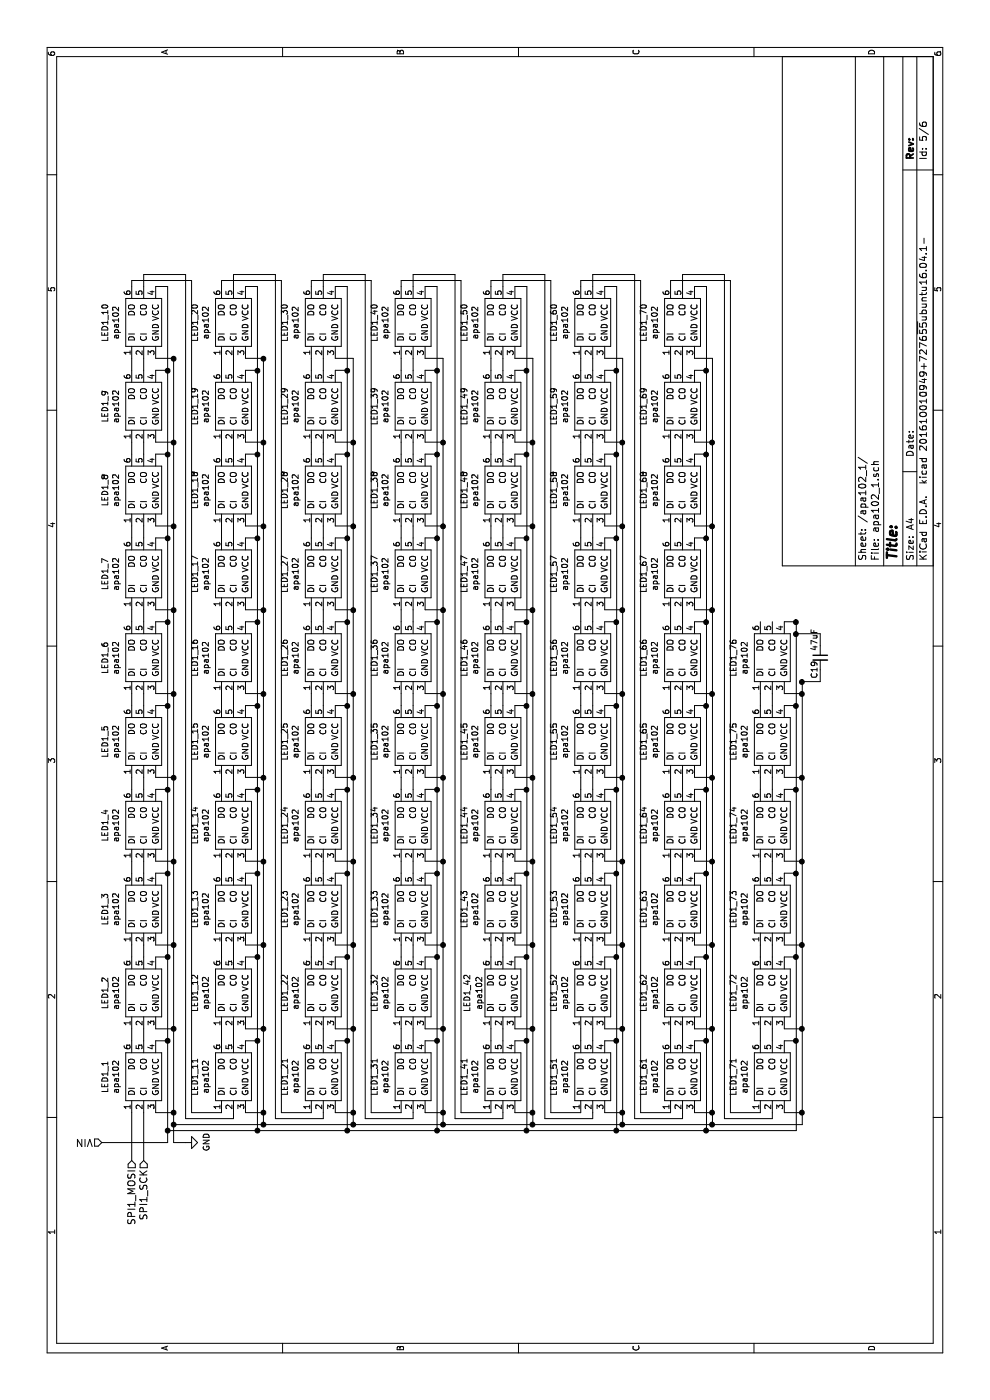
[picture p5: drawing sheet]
EESchema Schematic File Version 2
LIBS:blupoi-rescue
LIBS:power
LIBS:device
LIBS:transistors
LIBS:conn
LIBS:linear
LIBS:regul
LIBS:74xx
LIBS:cmos4000
LIBS:adc-dac
LIBS:memory
LIBS:xilinx
LIBS:microcontrollers
LIBS:dsp
LIBS:microchip
LIBS:analog_switches
LIBS:motorola
LIBS:texas
LIBS:intel
LIBS:audio
LIBS:interface
LIBS:digital-audio
LIBS:philips
LIBS:display
LIBS:cypress
LIBS:siliconi
LIBS:opto
LIBS:atmel
LIBS:contrib
LIBS:valves
LIBS:antenna
LIBS:crystal_small_smd
LIBS:nrf52832
LIBS:bno055
LIBS:ics43432
LIBS:tps63001
LIBS:vusb
LIBS:vin
LIBS:apa102
LIBS:fdn340p
LIBS:vbat
LIBS:mcp73831
LIBS:cp2102-gmr
LIBS:nuf2221
LIBS:bq24075
LIBS:max16054
LIBS:micro_b_usb
LIBS:blupoi-cache
EELAYER 25 0
EELAYER END
$Descr A4 11693 8268
encoding utf-8
Sheet 5 6
Title ""
Date ""
Rev ""
Comp ""
Comment1 ""
Comment2 ""
Comment3 ""
Comment4 ""
$EndDescr
$Comp
L apa102 LED1_1
U 1 1
P 2700 1050
F 0 "LED1_1" H 2700 1225 50  0000 C CNN
F 1 "apa102" H 2700 1134 50  0000 C CNN
F 2 "apa102:apa102" H 2700 650 50  0001 C CNN
F 3 "DOCUMENTATION" H 2700 700 50  0001 C CNN
	1    2700 1050
	1    0    0    -1  
$EndComp
$Comp
L apa102 LED1_2
U 1 1
P 3400 1050
F 0 "LED1_2" H 3400 1225 50  0000 C CNN
F 1 "apa102" H 3400 1134 50  0000 C CNN
F 2 "apa102:apa102" H 3400 650 50  0001 C CNN
F 3 "DOCUMENTATION" H 3400 700 50  0001 C CNN
	1    3400 1050
	1    0    0    -1  
$EndComp
$Comp
L apa102 LED1_3
U 1 1
P 4100 1050
F 0 "LED1_3" H 4100 1225 50  0000 C CNN
F 1 "apa102" H 4100 1134 50  0000 C CNN
F 2 "apa102:apa102" H 4100 650 50  0001 C CNN
F 3 "DOCUMENTATION" H 4100 700 50  0001 C CNN
	1    4100 1050
	1    0    0    -1  
$EndComp
$Comp
L apa102 LED1_4
U 1 1
P 4800 1050
F 0 "LED1_4" H 4800 1225 50  0000 C CNN
F 1 "apa102" H 4800 1134 50  0000 C CNN
F 2 "apa102:apa102" H 4800 650 50  0001 C CNN
F 3 "DOCUMENTATION" H 4800 700 50  0001 C CNN
	1    4800 1050
	1    0    0    -1  
$EndComp
$Comp
L apa102 LED1_5
U 1 1
P 5500 1050
F 0 "LED1_5" H 5500 1225 50  0000 C CNN
F 1 "apa102" H 5500 1134 50  0000 C CNN
F 2 "apa102:apa102" H 5500 650 50  0001 C CNN
F 3 "DOCUMENTATION" H 5500 700 50  0001 C CNN
	1    5500 1050
	1    0    0    -1  
$EndComp
$Comp
L apa102 LED1_6
U 1 1
P 6200 1050
F 0 "LED1_6" H 6200 1225 50  0000 C CNN
F 1 "apa102" H 6200 1134 50  0000 C CNN
F 2 "apa102:apa102" H 6200 650 50  0001 C CNN
F 3 "DOCUMENTATION" H 6200 700 50  0001 C CNN
	1    6200 1050
	1    0    0    -1  
$EndComp
$Comp
L apa102 LED1_7
U 1 1
P 6900 1050
F 0 "LED1_7" H 6900 1225 50  0000 C CNN
F 1 "apa102" H 6900 1134 50  0000 C CNN
F 2 "apa102:apa102" H 6900 650 50  0001 C CNN
F 3 "DOCUMENTATION" H 6900 700 50  0001 C CNN
	1    6900 1050
	1    0    0    -1  
$EndComp
$Comp
L apa102 LED1_10
U 1 1
P 9000 1050
F 0 "LED1_10" H 9000 1225 50  0000 C CNN
F 1 "apa102" H 9000 1134 50  0000 C CNN
F 2 "apa102:apa102" H 9000 650 50  0001 C CNN
F 3 "DOCUMENTATION" H 9000 700 50  0001 C CNN
	1    9000 1050
	1    0    0    -1  
$EndComp
$Comp
L apa102 LED1_11
U 1 1
P 2700 1800
F 0 "LED1_11" H 2700 1975 50  0000 C CNN
F 1 "apa102" H 2700 1884 50  0000 C CNN
F 2 "apa102:apa102" H 2700 1400 50  0001 C CNN
F 3 "DOCUMENTATION" H 2700 1450 50  0001 C CNN
	1    2700 1800
	1    0    0    -1  
$EndComp
$Comp
L apa102 LED1_12
U 1 1
P 3400 1800
F 0 "LED1_12" H 3400 1975 50  0000 C CNN
F 1 "apa102" H 3400 1884 50  0000 C CNN
F 2 "apa102:apa102" H 3400 1400 50  0001 C CNN
F 3 "DOCUMENTATION" H 3400 1450 50  0001 C CNN
	1    3400 1800
	1    0    0    -1  
$EndComp
$Comp
L apa102 LED1_13
U 1 1
P 4100 1800
F 0 "LED1_13" H 4100 1975 50  0000 C CNN
F 1 "apa102" H 4100 1884 50  0000 C CNN
F 2 "apa102:apa102" H 4100 1400 50  0001 C CNN
F 3 "DOCUMENTATION" H 4100 1450 50  0001 C CNN
	1    4100 1800
	1    0    0    -1  
$EndComp
$Comp
L apa102 LED1_14
U 1 1
P 4800 1800
F 0 "LED1_14" H 4800 1975 50  0000 C CNN
F 1 "apa102" H 4800 1884 50  0000 C CNN
F 2 "apa102:apa102" H 4800 1400 50  0001 C CNN
F 3 "DOCUMENTATION" H 4800 1450 50  0001 C CNN
	1    4800 1800
	1    0    0    -1  
$EndComp
$Comp
L apa102 LED1_15
U 1 1
P 5500 1800
F 0 "LED1_15" H 5500 1975 50  0000 C CNN
F 1 "apa102" H 5500 1884 50  0000 C CNN
F 2 "apa102:apa102" H 5500 1400 50  0001 C CNN
F 3 "DOCUMENTATION" H 5500 1450 50  0001 C CNN
	1    5500 1800
	1    0    0    -1  
$EndComp
$Comp
L apa102 LED1_16
U 1 1
P 6200 1800
F 0 "LED1_16" H 6200 1975 50  0000 C CNN
F 1 "apa102" H 6200 1884 50  0000 C CNN
F 2 "apa102:apa102" H 6200 1400 50  0001 C CNN
F 3 "DOCUMENTATION" H 6200 1450 50  0001 C CNN
	1    6200 1800
	1    0    0    -1  
$EndComp
$Comp
L apa102 LED1_17
U 1 1
P 6900 1800
F 0 "LED1_17" H 6900 1975 50  0000 C CNN
F 1 "apa102" H 6900 1884 50  0000 C CNN
F 2 "apa102:apa102" H 6900 1400 50  0001 C CNN
F 3 "DOCUMENTATION" H 6900 1450 50  0001 C CNN
	1    6900 1800
	1    0    0    -1  
$EndComp
$Comp
L apa102 LED1_18
U 1 1
P 7600 1800
F 0 "LED1_18" H 7600 1975 50  0000 C CNN
F 1 "apa102" H 7600 1884 50  0000 C CNN
F 2 "apa102:apa102" H 7600 1400 50  0001 C CNN
F 3 "DOCUMENTATION" H 7600 1450 50  0001 C CNN
	1    7600 1800
	1    0    0    -1  
$EndComp
$Comp
L apa102 LED1_19
U 1 1
P 8300 1800
F 0 "LED1_19" H 8300 1975 50  0000 C CNN
F 1 "apa102" H 8300 1884 50  0000 C CNN
F 2 "apa102:apa102" H 8300 1400 50  0001 C CNN
F 3 "DOCUMENTATION" H 8300 1450 50  0001 C CNN
	1    8300 1800
	1    0    0    -1  
$EndComp
$Comp
L apa102 LED1_20
U 1 1
P 9000 1800
F 0 "LED1_20" H 9000 1975 50  0000 C CNN
F 1 "apa102" H 9000 1884 50  0000 C CNN
F 2 "apa102:apa102" H 9000 1400 50  0001 C CNN
F 3 "DOCUMENTATION" H 9000 1450 50  0001 C CNN
	1    9000 1800
	1    0    0    -1  
$EndComp
$Comp
L apa102 LED1_21
U 1 1
P 2700 2550
F 0 "LED1_21" H 2700 2725 50  0000 C CNN
F 1 "apa102" H 2700 2634 50  0000 C CNN
F 2 "apa102:apa102" H 2700 2150 50  0001 C CNN
F 3 "DOCUMENTATION" H 2700 2200 50  0001 C CNN
	1    2700 2550
	1    0    0    -1  
$EndComp
$Comp
L apa102 LED1_22
U 1 1
P 3400 2550
F 0 "LED1_22" H 3400 2725 50  0000 C CNN
F 1 "apa102" H 3400 2634 50  0000 C CNN
F 2 "apa102:apa102" H 3400 2150 50  0001 C CNN
F 3 "DOCUMENTATION" H 3400 2200 50  0001 C CNN
	1    3400 2550
	1    0    0    -1  
$EndComp
$Comp
L apa102 LED1_23
U 1 1
P 4100 2550
F 0 "LED1_23" H 4100 2725 50  0000 C CNN
F 1 "apa102" H 4100 2634 50  0000 C CNN
F 2 "apa102:apa102" H 4100 2150 50  0001 C CNN
F 3 "DOCUMENTATION" H 4100 2200 50  0001 C CNN
	1    4100 2550
	1    0    0    -1  
$EndComp
$Comp
L apa102 LED1_24
U 1 1
P 4800 2550
F 0 "LED1_24" H 4800 2725 50  0000 C CNN
F 1 "apa102" H 4800 2634 50  0000 C CNN
F 2 "apa102:apa102" H 4800 2150 50  0001 C CNN
F 3 "DOCUMENTATION" H 4800 2200 50  0001 C CNN
	1    4800 2550
	1    0    0    -1  
$EndComp
$Comp
L apa102 LED1_26
U 1 1
P 6200 2550
F 0 "LED1_26" H 6200 2725 50  0000 C CNN
F 1 "apa102" H 6200 2634 50  0000 C CNN
F 2 "apa102:apa102" H 6200 2150 50  0001 C CNN
F 3 "DOCUMENTATION" H 6200 2200 50  0001 C CNN
	1    6200 2550
	1    0    0    -1  
$EndComp
$Comp
L apa102 LED1_28
U 1 1
P 7600 2550
F 0 "LED1_28" H 7600 2725 50  0000 C CNN
F 1 "apa102" H 7600 2634 50  0000 C CNN
F 2 "apa102:apa102" H 7600 2150 50  0001 C CNN
F 3 "DOCUMENTATION" H 7600 2200 50  0001 C CNN
	1    7600 2550
	1    0    0    -1  
$EndComp
$Comp
L apa102 LED1_29
U 1 1
P 8300 2550
F 0 "LED1_29" H 8300 2725 50  0000 C CNN
F 1 "apa102" H 8300 2634 50  0000 C CNN
F 2 "apa102:apa102" H 8300 2150 50  0001 C CNN
F 3 "DOCUMENTATION" H 8300 2200 50  0001 C CNN
	1    8300 2550
	1    0    0    -1  
$EndComp
$Comp
L apa102 LED1_30
U 1 1
P 9000 2550
F 0 "LED1_30" H 9000 2725 50  0000 C CNN
F 1 "apa102" H 9000 2634 50  0000 C CNN
F 2 "apa102:apa102" H 9000 2150 50  0001 C CNN
F 3 "DOCUMENTATION" H 9000 2200 50  0001 C CNN
	1    9000 2550
	1    0    0    -1  
$EndComp
Text HLabel 2000 1100 0    60   Input ~ 0
SPI1_MOSI
Text HLabel 2000 1200 0    60   Input ~ 0
SPI1_SCK
$Comp
L GND #PWR016
U 1 1
P 2150 1550
F 0 "#PWR016" H 2150 1300 50  0001 C CNN
F 1 "GND" H 2155 1377 50  0000 C CNN
F 2 "" H 2150 1550 50  0000 C CNN
F 3 "" H 2150 1550 50  0000 C CNN
	1    2150 1550
	1    0    0    -1  
$EndComp
$Comp
L apa102 LED1_8
U 1 1
P 7600 1050
F 0 "LED1_8" H 7600 1225 50  0000 C CNN
F 1 "apa102" H 7600 1134 50  0000 C CNN
F 2 "apa102:apa102" H 7600 650 50  0001 C CNN
F 3 "DOCUMENTATION" H 7600 700 50  0001 C CNN
	1    7600 1050
	1    0    0    -1  
$EndComp
$Comp
L apa102 LED1_9
U 1 1
P 8300 1050
F 0 "LED1_9" H 8300 1225 50  0000 C CNN
F 1 "apa102" H 8300 1134 50  0000 C CNN
F 2 "apa102:apa102" H 8300 650 50  0001 C CNN
F 3 "DOCUMENTATION" H 8300 700 50  0001 C CNN
	1    8300 1050
	1    0    0    -1  
$EndComp
$Comp
L apa102 LED1_25
U 1 1
P 5500 2550
F 0 "LED1_25" H 5500 2725 50  0000 C CNN
F 1 "apa102" H 5500 2634 50  0000 C CNN
F 2 "apa102:apa102" H 5500 2150 50  0001 C CNN
F 3 "DOCUMENTATION" H 5500 2200 50  0001 C CNN
	1    5500 2550
	1    0    0    -1  
$EndComp
$Comp
L apa102 LED1_27
U 1 1
P 6900 2550
F 0 "LED1_27" H 6900 2725 50  0000 C CNN
F 1 "apa102" H 6900 2634 50  0000 C CNN
F 2 "apa102:apa102" H 6900 2150 50  0001 C CNN
F 3 "DOCUMENTATION" H 6900 2200 50  0001 C CNN
	1    6900 2550
	1    0    0    -1  
$EndComp
$Comp
L apa102 LED1_41
U 1 1
P 2700 4050
F 0 "LED1_41" H 2700 4225 50  0000 C CNN
F 1 "apa102" H 2700 4134 50  0000 C CNN
F 2 "apa102:apa102" H 2700 3650 50  0001 C CNN
F 3 "DOCUMENTATION" H 2700 3700 50  0001 C CNN
	1    2700 4050
	1    0    0    -1  
$EndComp
$Comp
L apa102 LED1_42
U 1 1
P 3400 4050
F 0 "LED1_42" H 3400 4200 50  0000 C CNN
F 1 "apa102" H 3400 4100 50  0000 C CNN
F 2 "apa102:apa102" H 3400 3650 50  0001 C CNN
F 3 "DOCUMENTATION" H 3400 3700 50  0001 C CNN
F 4 "Value" H 3400 4050 60  0001 C CNN "MFG Name"
F 5 "Value" H 3400 4050 60  0001 C CNN "MFG Part Num"
F 6 "Value" H 3400 4050 60  0001 C CNN "1st Distrib PN"
F 7 "Value" H 3400 4050 60  0001 C CNN "1st Distrib Link"
F 8 "Value" H 3400 4050 60  0001 C CNN "2nd Distrib Pn"
F 9 "Value" H 3400 4050 60  0001 C CNN "2nd Distrib Link"
	1    3400 4050
	1    0    0    -1  
$EndComp
$Comp
L apa102 LED1_43
U 1 1
P 4100 4050
F 0 "LED1_43" H 4100 4225 50  0000 C CNN
F 1 "apa102" H 4100 4134 50  0000 C CNN
F 2 "apa102:apa102" H 4100 3650 50  0001 C CNN
F 3 "DOCUMENTATION" H 4100 3700 50  0001 C CNN
	1    4100 4050
	1    0    0    -1  
$EndComp
$Comp
L apa102 LED1_44
U 1 1
P 4800 4050
F 0 "LED1_44" H 4800 4225 50  0000 C CNN
F 1 "apa102" H 4800 4134 50  0000 C CNN
F 2 "apa102:apa102" H 4800 3650 50  0001 C CNN
F 3 "DOCUMENTATION" H 4800 3700 50  0001 C CNN
	1    4800 4050
	1    0    0    -1  
$EndComp
$Comp
L apa102 LED1_45
U 1 1
P 5500 4050
F 0 "LED1_45" H 5500 4225 50  0000 C CNN
F 1 "apa102" H 5500 4134 50  0000 C CNN
F 2 "apa102:apa102" H 5500 3650 50  0001 C CNN
F 3 "DOCUMENTATION" H 5500 3700 50  0001 C CNN
	1    5500 4050
	1    0    0    -1  
$EndComp
$Comp
L apa102 LED1_46
U 1 1
P 6200 4050
F 0 "LED1_46" H 6200 4225 50  0000 C CNN
F 1 "apa102" H 6200 4134 50  0000 C CNN
F 2 "apa102:apa102" H 6200 3650 50  0001 C CNN
F 3 "DOCUMENTATION" H 6200 3700 50  0001 C CNN
	1    6200 4050
	1    0    0    -1  
$EndComp
$Comp
L apa102 LED1_47
U 1 1
P 6900 4050
F 0 "LED1_47" H 6900 4225 50  0000 C CNN
F 1 "apa102" H 6900 4134 50  0000 C CNN
F 2 "apa102:apa102" H 6900 3650 50  0001 C CNN
F 3 "DOCUMENTATION" H 6900 3700 50  0001 C CNN
	1    6900 4050
	1    0    0    -1  
$EndComp
$Comp
L apa102 LED1_48
U 1 1
P 7600 4050
F 0 "LED1_48" H 7600 4225 50  0000 C CNN
F 1 "apa102" H 7600 4134 50  0000 C CNN
F 2 "apa102:apa102" H 7600 3650 50  0001 C CNN
F 3 "DOCUMENTATION" H 7600 3700 50  0001 C CNN
	1    7600 4050
	1    0    0    -1  
$EndComp
$Comp
L apa102 LED1_49
U 1 1
P 8300 4050
F 0 "LED1_49" H 8300 4225 50  0000 C CNN
F 1 "apa102" H 8300 4134 50  0000 C CNN
F 2 "apa102:apa102" H 8300 3650 50  0001 C CNN
F 3 "DOCUMENTATION" H 8300 3700 50  0001 C CNN
	1    8300 4050
	1    0    0    -1  
$EndComp
$Comp
L apa102 LED1_50
U 1 1
P 9000 4050
F 0 "LED1_50" H 9000 4225 50  0000 C CNN
F 1 "apa102" H 9000 4134 50  0000 C CNN
F 2 "apa102:apa102" H 9000 3650 50  0001 C CNN
F 3 "DOCUMENTATION" H 9000 3700 50  0001 C CNN
	1    9000 4050
	1    0    0    -1  
$EndComp
$Comp
L apa102 LED1_51
U 1 1
P 2700 4800
F 0 "LED1_51" H 2700 4975 50  0000 C CNN
F 1 "apa102" H 2700 4884 50  0000 C CNN
F 2 "apa102:apa102" H 2700 4400 50  0001 C CNN
F 3 "DOCUMENTATION" H 2700 4450 50  0001 C CNN
	1    2700 4800
	1    0    0    -1  
$EndComp
$Comp
L apa102 LED1_52
U 1 1
P 3400 4800
F 0 "LED1_52" H 3400 4975 50  0000 C CNN
F 1 "apa102" H 3400 4884 50  0000 C CNN
F 2 "apa102:apa102" H 3400 4400 50  0001 C CNN
F 3 "DOCUMENTATION" H 3400 4450 50  0001 C CNN
	1    3400 4800
	1    0    0    -1  
$EndComp
$Comp
L apa102 LED1_53
U 1 1
P 4100 4800
F 0 "LED1_53" H 4100 4975 50  0000 C CNN
F 1 "apa102" H 4100 4884 50  0000 C CNN
F 2 "apa102:apa102" H 4100 4400 50  0001 C CNN
F 3 "DOCUMENTATION" H 4100 4450 50  0001 C CNN
	1    4100 4800
	1    0    0    -1  
$EndComp
$Comp
L apa102 LED1_54
U 1 1
P 4800 4800
F 0 "LED1_54" H 4800 4975 50  0000 C CNN
F 1 "apa102" H 4800 4884 50  0000 C CNN
F 2 "apa102:apa102" H 4800 4400 50  0001 C CNN
F 3 "DOCUMENTATION" H 4800 4450 50  0001 C CNN
	1    4800 4800
	1    0    0    -1  
$EndComp
$Comp
L apa102 LED1_55
U 1 1
P 5500 4800
F 0 "LED1_55" H 5500 4975 50  0000 C CNN
F 1 "apa102" H 5500 4884 50  0000 C CNN
F 2 "apa102:apa102" H 5500 4400 50  0001 C CNN
F 3 "DOCUMENTATION" H 5500 4450 50  0001 C CNN
	1    5500 4800
	1    0    0    -1  
$EndComp
$Comp
L apa102 LED1_56
U 1 1
P 6200 4800
F 0 "LED1_56" H 6200 4975 50  0000 C CNN
F 1 "apa102" H 6200 4884 50  0000 C CNN
F 2 "apa102:apa102" H 6200 4400 50  0001 C CNN
F 3 "DOCUMENTATION" H 6200 4450 50  0001 C CNN
	1    6200 4800
	1    0    0    -1  
$EndComp
$Comp
L apa102 LED1_57
U 1 1
P 6900 4800
F 0 "LED1_57" H 6900 4975 50  0000 C CNN
F 1 "apa102" H 6900 4884 50  0000 C CNN
F 2 "apa102:apa102" H 6900 4400 50  0001 C CNN
F 3 "DOCUMENTATION" H 6900 4450 50  0001 C CNN
	1    6900 4800
	1    0    0    -1  
$EndComp
$Comp
L apa102 LED1_58
U 1 1
P 7600 4800
F 0 "LED1_58" H 7600 4975 50  0000 C CNN
F 1 "apa102" H 7600 4884 50  0000 C CNN
F 2 "apa102:apa102" H 7600 4400 50  0001 C CNN
F 3 "DOCUMENTATION" H 7600 4450 50  0001 C CNN
	1    7600 4800
	1    0    0    -1  
$EndComp
$Comp
L apa102 LED1_59
U 1 1
P 8300 4800
F 0 "LED1_59" H 8300 4975 50  0000 C CNN
F 1 "apa102" H 8300 4884 50  0000 C CNN
F 2 "apa102:apa102" H 8300 4400 50  0001 C CNN
F 3 "DOCUMENTATION" H 8300 4450 50  0001 C CNN
	1    8300 4800
	1    0    0    -1  
$EndComp
$Comp
L apa102 LED1_60
U 1 1
P 9000 4800
F 0 "LED1_60" H 9000 4975 50  0000 C CNN
F 1 "apa102" H 9000 4884 50  0000 C CNN
F 2 "apa102:apa102" H 9000 4400 50  0001 C CNN
F 3 "DOCUMENTATION" H 9000 4450 50  0001 C CNN
	1    9000 4800
	1    0    0    -1  
$EndComp
$Comp
L apa102 LED1_61
U 1 1
P 2700 5550
F 0 "LED1_61" H 2700 5725 50  0000 C CNN
F 1 "apa102" H 2700 5634 50  0000 C CNN
F 2 "apa102:apa102" H 2700 5150 50  0001 C CNN
F 3 "DOCUMENTATION" H 2700 5200 50  0001 C CNN
	1    2700 5550
	1    0    0    -1  
$EndComp
$Comp
L apa102 LED1_62
U 1 1
P 3400 5550
F 0 "LED1_62" H 3400 5725 50  0000 C CNN
F 1 "apa102" H 3400 5634 50  0000 C CNN
F 2 "apa102:apa102" H 3400 5150 50  0001 C CNN
F 3 "DOCUMENTATION" H 3400 5200 50  0001 C CNN
	1    3400 5550
	1    0    0    -1  
$EndComp
$Comp
L apa102 LED1_63
U 1 1
P 4100 5550
F 0 "LED1_63" H 4100 5725 50  0000 C CNN
F 1 "apa102" H 4100 5634 50  0000 C CNN
F 2 "apa102:apa102" H 4100 5150 50  0001 C CNN
F 3 "DOCUMENTATION" H 4100 5200 50  0001 C CNN
	1    4100 5550
	1    0    0    -1  
$EndComp
$Comp
L apa102 LED1_64
U 1 1
P 4800 5550
F 0 "LED1_64" H 4800 5725 50  0000 C CNN
F 1 "apa102" H 4800 5634 50  0000 C CNN
F 2 "apa102:apa102" H 4800 5150 50  0001 C CNN
F 3 "DOCUMENTATION" H 4800 5200 50  0001 C CNN
	1    4800 5550
	1    0    0    -1  
$EndComp
$Comp
L apa102 LED1_65
U 1 1
P 5500 5550
F 0 "LED1_65" H 5500 5725 50  0000 C CNN
F 1 "apa102" H 5500 5634 50  0000 C CNN
F 2 "apa102:apa102" H 5500 5150 50  0001 C CNN
F 3 "DOCUMENTATION" H 5500 5200 50  0001 C CNN
	1    5500 5550
	1    0    0    -1  
$EndComp
$Comp
L apa102 LED1_66
U 1 1
P 6200 5550
F 0 "LED1_66" H 6200 5725 50  0000 C CNN
F 1 "apa102" H 6200 5634 50  0000 C CNN
F 2 "apa102:apa102" H 6200 5150 50  0001 C CNN
F 3 "DOCUMENTATION" H 6200 5200 50  0001 C CNN
	1    6200 5550
	1    0    0    -1  
$EndComp
$Comp
L apa102 LED1_67
U 1 1
P 6900 5550
F 0 "LED1_67" H 6900 5725 50  0000 C CNN
F 1 "apa102" H 6900 5634 50  0000 C CNN
F 2 "apa102:apa102" H 6900 5150 50  0001 C CNN
F 3 "DOCUMENTATION" H 6900 5200 50  0001 C CNN
	1    6900 5550
	1    0    0    -1  
$EndComp
$Comp
L apa102 LED1_68
U 1 1
P 7600 5550
F 0 "LED1_68" H 7600 5725 50  0000 C CNN
F 1 "apa102" H 7600 5634 50  0000 C CNN
F 2 "apa102:apa102" H 7600 5150 50  0001 C CNN
F 3 "DOCUMENTATION" H 7600 5200 50  0001 C CNN
	1    7600 5550
	1    0    0    -1  
$EndComp
$Comp
L apa102 LED1_69
U 1 1
P 8300 5550
F 0 "LED1_69" H 8300 5725 50  0000 C CNN
F 1 "apa102" H 8300 5634 50  0000 C CNN
F 2 "apa102:apa102" H 8300 5150 50  0001 C CNN
F 3 "DOCUMENTATION" H 8300 5200 50  0001 C CNN
	1    8300 5550
	1    0    0    -1  
$EndComp
$Comp
L apa102 LED1_70
U 1 1
P 9000 5550
F 0 "LED1_70" H 9000 5725 50  0000 C CNN
F 1 "apa102" H 9000 5634 50  0000 C CNN
F 2 "apa102:apa102" H 9000 5150 50  0001 C CNN
F 3 "DOCUMENTATION" H 9000 5200 50  0001 C CNN
	1    9000 5550
	1    0    0    -1  
$EndComp
$Comp
L apa102 LED1_71
U 1 1
P 2700 6300
F 0 "LED1_71" H 2700 6475 50  0000 C CNN
F 1 "apa102" H 2700 6384 50  0000 C CNN
F 2 "apa102:apa102" H 2700 5900 50  0001 C CNN
F 3 "DOCUMENTATION" H 2700 5950 50  0001 C CNN
	1    2700 6300
	1    0    0    -1  
$EndComp
$Comp
L apa102 LED1_72
U 1 1
P 3400 6300
F 0 "LED1_72" H 3400 6475 50  0000 C CNN
F 1 "apa102" H 3400 6384 50  0000 C CNN
F 2 "apa102:apa102" H 3400 5900 50  0001 C CNN
F 3 "DOCUMENTATION" H 3400 5950 50  0001 C CNN
	1    3400 6300
	1    0    0    -1  
$EndComp
$Comp
L apa102 LED1_31
U 1 1
P 2700 3300
F 0 "LED1_31" H 2700 3475 50  0000 C CNN
F 1 "apa102" H 2700 3384 50  0000 C CNN
F 2 "apa102:apa102" H 2700 2900 50  0001 C CNN
F 3 "DOCUMENTATION" H 2700 2950 50  0001 C CNN
	1    2700 3300
	1    0    0    -1  
$EndComp
$Comp
L apa102 LED1_32
U 1 1
P 3400 3300
F 0 "LED1_32" H 3400 3475 50  0000 C CNN
F 1 "apa102" H 3400 3384 50  0000 C CNN
F 2 "apa102:apa102" H 3400 2900 50  0001 C CNN
F 3 "DOCUMENTATION" H 3400 2950 50  0001 C CNN
	1    3400 3300
	1    0    0    -1  
$EndComp
$Comp
L apa102 LED1_33
U 1 1
P 4100 3300
F 0 "LED1_33" H 4100 3475 50  0000 C CNN
F 1 "apa102" H 4100 3384 50  0000 C CNN
F 2 "apa102:apa102" H 4100 2900 50  0001 C CNN
F 3 "DOCUMENTATION" H 4100 2950 50  0001 C CNN
	1    4100 3300
	1    0    0    -1  
$EndComp
$Comp
L apa102 LED1_34
U 1 1
P 4800 3300
F 0 "LED1_34" H 4800 3475 50  0000 C CNN
F 1 "apa102" H 4800 3384 50  0000 C CNN
F 2 "apa102:apa102" H 4800 2900 50  0001 C CNN
F 3 "DOCUMENTATION" H 4800 2950 50  0001 C CNN
	1    4800 3300
	1    0    0    -1  
$EndComp
$Comp
L apa102 LED1_36
U 1 1
P 6200 3300
F 0 "LED1_36" H 6200 3475 50  0000 C CNN
F 1 "apa102" H 6200 3384 50  0000 C CNN
F 2 "apa102:apa102" H 6200 2900 50  0001 C CNN
F 3 "DOCUMENTATION" H 6200 2950 50  0001 C CNN
	1    6200 3300
	1    0    0    -1  
$EndComp
$Comp
L apa102 LED1_38
U 1 1
P 7600 3300
F 0 "LED1_38" H 7600 3475 50  0000 C CNN
F 1 "apa102" H 7600 3384 50  0000 C CNN
F 2 "apa102:apa102" H 7600 2900 50  0001 C CNN
F 3 "DOCUMENTATION" H 7600 2950 50  0001 C CNN
	1    7600 3300
	1    0    0    -1  
$EndComp
$Comp
L apa102 LED1_39
U 1 1
P 8300 3300
F 0 "LED1_39" H 8300 3475 50  0000 C CNN
F 1 "apa102" H 8300 3384 50  0000 C CNN
F 2 "apa102:apa102" H 8300 2900 50  0001 C CNN
F 3 "DOCUMENTATION" H 8300 2950 50  0001 C CNN
	1    8300 3300
	1    0    0    -1  
$EndComp
$Comp
L apa102 LED1_40
U 1 1
P 9000 3300
F 0 "LED1_40" H 9000 3475 50  0000 C CNN
F 1 "apa102" H 9000 3384 50  0000 C CNN
F 2 "apa102:apa102" H 9000 2900 50  0001 C CNN
F 3 "DOCUMENTATION" H 9000 2950 50  0001 C CNN
	1    9000 3300
	1    0    0    -1  
$EndComp
$Comp
L apa102 LED1_35
U 1 1
P 5500 3300
F 0 "LED1_35" H 5500 3475 50  0000 C CNN
F 1 "apa102" H 5500 3384 50  0000 C CNN
F 2 "apa102:apa102" H 5500 2900 50  0001 C CNN
F 3 "DOCUMENTATION" H 5500 2950 50  0001 C CNN
	1    5500 3300
	1    0    0    -1  
$EndComp
$Comp
L apa102 LED1_37
U 1 1
P 6900 3300
F 0 "LED1_37" H 6900 3475 50  0000 C CNN
F 1 "apa102" H 6900 3384 50  0000 C CNN
F 2 "apa102:apa102" H 6900 2900 50  0001 C CNN
F 3 "DOCUMENTATION" H 6900 2950 50  0001 C CNN
	1    6900 3300
	1    0    0    -1  
$EndComp
$Comp
L apa102 LED1_73
U 1 1
P 4100 6300
F 0 "LED1_73" H 4100 6475 50  0000 C CNN
F 1 "apa102" H 4100 6384 50  0000 C CNN
F 2 "apa102:apa102" H 4100 5900 50  0001 C CNN
F 3 "DOCUMENTATION" H 4100 5950 50  0001 C CNN
	1    4100 6300
	1    0    0    -1  
$EndComp
$Comp
L apa102 LED1_74
U 1 1
P 4800 6300
F 0 "LED1_74" H 4800 6475 50  0000 C CNN
F 1 "apa102" H 4800 6384 50  0000 C CNN
F 2 "apa102:apa102" H 4800 5900 50  0001 C CNN
F 3 "DOCUMENTATION" H 4800 5950 50  0001 C CNN
	1    4800 6300
	1    0    0    -1  
$EndComp
$Comp
L apa102 LED1_75
U 1 1
P 5500 6300
F 0 "LED1_75" H 5500 6475 50  0000 C CNN
F 1 "apa102" H 5500 6384 50  0000 C CNN
F 2 "apa102:apa102" H 5500 5900 50  0001 C CNN
F 3 "DOCUMENTATION" H 5500 5950 50  0001 C CNN
	1    5500 6300
	1    0    0    -1  
$EndComp
$Comp
L apa102 LED1_76
U 1 1
P 6200 6300
F 0 "LED1_76" H 6200 6475 50  0000 C CNN
F 1 "apa102" H 6200 6384 50  0000 C CNN
F 2 "apa102:apa102" H 6200 5900 50  0001 C CNN
F 3 "DOCUMENTATION" H 6200 5950 50  0001 C CNN
	1    6200 6300
	1    0    0    -1  
$EndComp
$Comp
L C_Small C19
U 1 1
P 6200 6850
F 0 "C19" V 6150 6750 50  0000 C CNN
F 1 "47uF" V 6150 7000 50  0000 C CNN
F 2 "Capacitors_SMD:C_0805" H 6200 6850 50  0001 C CNN
F 3 "" H 6200 6850 50  0000 C CNN
	1    6200 6850
	0    1    1    0   
$EndComp
Text HLabel 2150 850  1    60   Input ~ 0
VIN
Wire Wire Line
	2000 1100 2400 1100
Wire Wire Line
	2000 1200 2400 1200
Wire Wire Line
	2150 850  2150 1400
Wire Wire Line
	5800 1400 5800 1300
Wire Wire Line
	5900 1450 5900 1300
Connection ~ 5200 1450
Wire Wire Line
	6500 1400 6500 1300
Connection ~ 5800 1400
Wire Wire Line
	6600 1450 6600 1300
Connection ~ 5900 1450
Connection ~ 6500 1400
Connection ~ 6600 1450
Wire Wire Line
	3000 1100 3100 1100
Wire Wire Line
	3100 1200 3000 1200
Wire Wire Line
	3700 1100 3800 1100
Wire Wire Line
	3800 1200 3700 1200
Wire Wire Line
	4400 1100 4500 1100
Wire Wire Line
	4500 1200 4400 1200
Wire Wire Line
	5100 1100 5200 1100
Wire Wire Line
	5200 1200 5100 1200
Wire Wire Line
	5800 1100 5900 1100
Wire Wire Line
	5900 1200 5800 1200
Wire Wire Line
	6500 1100 6600 1100
Wire Wire Line
	6600 1200 6500 1200
Wire Wire Line
	7200 1200 7300 1200
Wire Wire Line
	7300 1100 7200 1100
Wire Wire Line
	8000 1100 7900 1100
Wire Wire Line
	7900 1200 8000 1200
Wire Wire Line
	8600 1200 8700 1200
Wire Wire Line
	8700 1100 8600 1100
Wire Wire Line
	9300 1100 9350 1100
Wire Wire Line
	9350 1100 9350 1600
Wire Wire Line
	9300 1200 9400 1200
Wire Wire Line
	7200 1400 7200 1300
Connection ~ 7200 1400
Wire Wire Line
	7300 1450 7300 1300
Connection ~ 7300 1450
Wire Wire Line
	7900 1400 7900 1300
Connection ~ 7900 1400
Wire Wire Line
	8000 1450 8000 1300
Connection ~ 8000 1450
Wire Wire Line
	8600 1400 8600 1300
Connection ~ 8600 1400
Wire Wire Line
	2150 1400 9300 1400
Wire Wire Line
	2150 1450 2150 1550
Connection ~ 2300 1450
Connection ~ 2250 1400
Wire Wire Line
	9300 1850 9350 1850
Wire Wire Line
	9350 1850 9350 2350
Wire Wire Line
	9300 1950 9400 1950
Wire Wire Line
	2400 2700 2350 2700
Wire Wire Line
	3000 1850 3100 1850
Wire Wire Line
	3100 1950 3000 1950
Wire Wire Line
	3700 1850 3800 1850
Wire Wire Line
	3800 1950 3700 1950
Wire Wire Line
	4400 1850 4500 1850
Wire Wire Line
	4500 1950 4400 1950
Wire Wire Line
	5200 1850 5100 1850
Wire Wire Line
	5100 1950 5200 1950
Wire Wire Line
	5800 1850 5900 1850
Wire Wire Line
	5900 1950 5800 1950
Wire Wire Line
	6500 1850 6600 1850
Wire Wire Line
	6600 1950 6500 1950
Wire Wire Line
	7200 1950 7300 1950
Wire Wire Line
	7300 1850 7200 1850
Wire Wire Line
	7900 1850 8000 1850
Wire Wire Line
	8000 1950 7900 1950
Wire Wire Line
	8600 1950 8700 1950
Wire Wire Line
	8700 1850 8600 1850
Wire Wire Line
	8700 2950 8700 2800
Wire Wire Line
	2400 3100 2400 3350
Wire Wire Line
	2350 3050 2350 3450
Wire Wire Line
	3000 2600 3100 2600
Wire Wire Line
	3100 2700 3000 2700
Wire Wire Line
	3700 2700 3800 2700
Wire Wire Line
	3800 2600 3700 2600
Wire Wire Line
	4400 2600 4500 2600
Wire Wire Line
	4500 2700 4400 2700
Wire Wire Line
	5100 2700 5200 2700
Wire Wire Line
	5200 2600 5100 2600
Wire Wire Line
	5800 2600 5900 2600
Wire Wire Line
	5900 2700 5800 2700
Wire Wire Line
	6500 2700 6600 2700
Wire Wire Line
	6600 2600 6500 2600
Wire Wire Line
	7200 2600 7300 2600
Wire Wire Line
	7300 2700 7200 2700
Wire Wire Line
	8000 2600 7900 2600
Wire Wire Line
	7900 2700 8000 2700
Wire Wire Line
	8600 2700 8700 2700
Wire Wire Line
	8700 2600 8600 2600
Wire Wire Line
	2400 5050 2400 5200
Wire Wire Line
	2400 5800 2400 5950
Wire Wire Line
	2400 6550 2400 6700
Wire Wire Line
	3100 5200 3100 5050
Wire Wire Line
	3100 5950 3100 5800
Wire Wire Line
	3100 6700 3100 6550
Wire Wire Line
	5200 1450 5200 1300
Connection ~ 5100 1400
Wire Wire Line
	5100 1400 5100 1300
Connection ~ 4500 1450
Wire Wire Line
	4500 1450 4500 1300
Connection ~ 4400 1400
Wire Wire Line
	4400 1400 4400 1300
Connection ~ 3800 1450
Wire Wire Line
	3800 1450 3800 1300
Wire Wire Line
	3700 1400 3700 1300
Connection ~ 3700 1400
Connection ~ 2400 1450
Connection ~ 3100 1450
Connection ~ 3000 1400
Wire Wire Line
	3100 1450 3100 1300
Wire Wire Line
	3000 1400 3000 1300
Wire Wire Line
	2400 1450 2400 1300
Wire Wire Line
	8700 2200 8700 2050
Connection ~ 8700 2200
Wire Wire Line
	8600 2150 8600 2050
Wire Wire Line
	2250 2150 9300 2150
Wire Wire Line
	2250 1400 2250 6650
Wire Wire Line
	2300 1450 2300 6700
Wire Wire Line
	2300 2200 8700 2200
Wire Wire Line
	9300 2150 9300 2050
Connection ~ 8600 2150
Wire Wire Line
	2400 2050 2400 2200
Connection ~ 2400 2200
Wire Wire Line
	3000 2150 3000 2050
Connection ~ 3000 2150
Wire Wire Line
	2400 2800 2400 2950
Wire Wire Line
	2300 2950 8700 2950
Connection ~ 2300 2200
Connection ~ 2400 2950
Wire Wire Line
	2250 2900 9300 2900
Wire Wire Line
	3000 2900 3000 2800
Connection ~ 2250 2150
Wire Wire Line
	3100 2800 3100 2950
Connection ~ 3100 2950
Connection ~ 3000 2900
Wire Wire Line
	9300 2900 9300 2800
Wire Wire Line
	8600 2800 8600 2900
Connection ~ 8600 2900
Connection ~ 2250 2900
Connection ~ 2300 2950
Wire Wire Line
	3100 2050 3100 2200
Connection ~ 3100 2200
Wire Wire Line
	3700 2150 3700 2050
Connection ~ 3700 2150
Wire Wire Line
	3800 2050 3800 2200
Connection ~ 3800 2200
Wire Wire Line
	4400 2150 4400 2050
Connection ~ 4400 2150
Wire Wire Line
	4500 2050 4500 2200
Connection ~ 4500 2200
Wire Wire Line
	5100 2150 5100 2050
Connection ~ 5100 2150
Wire Wire Line
	5200 2050 5200 2200
Connection ~ 5200 2200
Wire Wire Line
	5800 2150 5800 2050
Connection ~ 5800 2150
Wire Wire Line
	5900 2050 5900 2200
Connection ~ 5900 2200
Wire Wire Line
	6500 2150 6500 2050
Connection ~ 6500 2150
Wire Wire Line
	6600 2050 6600 2200
Connection ~ 6600 2200
Wire Wire Line
	7200 2150 7200 2050
Connection ~ 7200 2150
Wire Wire Line
	7300 2050 7300 2200
Connection ~ 7300 2200
Wire Wire Line
	7900 2150 7900 2050
Connection ~ 7900 2150
Wire Wire Line
	8000 2050 8000 2200
Connection ~ 8000 2200
Wire Wire Line
	3700 2900 3700 2800
Connection ~ 3700 2900
Wire Wire Line
	3800 2800 3800 2950
Connection ~ 3800 2950
Wire Wire Line
	4400 2900 4400 2800
Connection ~ 4400 2900
Wire Wire Line
	4500 2800 4500 2950
Connection ~ 4500 2950
Wire Wire Line
	5100 2900 5100 2800
Connection ~ 5100 2900
Wire Wire Line
	5200 2800 5200 2950
Connection ~ 5200 2950
Wire Wire Line
	5800 2900 5800 2800
Connection ~ 5800 2900
Wire Wire Line
	5900 2800 5900 2950
Connection ~ 5900 2950
Wire Wire Line
	6500 2900 6500 2800
Connection ~ 6500 2900
Wire Wire Line
	6600 2800 6600 2950
Connection ~ 6600 2950
Wire Wire Line
	7200 2900 7200 2800
Connection ~ 7200 2900
Wire Wire Line
	7300 2800 7300 2950
Connection ~ 7300 2950
Wire Wire Line
	7900 2900 7900 2800
Connection ~ 7900 2900
Wire Wire Line
	8000 2800 8000 2950
Connection ~ 8000 2950
Wire Wire Line
	3000 4400 3000 4300
Wire Wire Line
	3100 4450 3100 4300
Wire Wire Line
	3700 4400 3700 4300
Connection ~ 3000 4400
Wire Wire Line
	3800 4450 3800 4300
Connection ~ 3100 4450
Wire Wire Line
	4400 4400 4400 4300
Connection ~ 3700 4400
Wire Wire Line
	4500 4450 4500 4300
Connection ~ 3800 4450
Wire Wire Line
	5100 4400 5100 4300
Connection ~ 4400 4400
Wire Wire Line
	5200 4450 5200 4300
Connection ~ 4500 4450
Wire Wire Line
	5800 4400 5800 4300
Connection ~ 5100 4400
Wire Wire Line
	5900 4450 5900 4300
Connection ~ 5200 4450
Wire Wire Line
	6500 4400 6500 4300
Connection ~ 5800 4400
Wire Wire Line
	6600 4450 6600 4300
Connection ~ 5900 4450
Wire Wire Line
	7200 4400 7200 4300
Connection ~ 6500 4400
Wire Wire Line
	7300 4450 7300 4300
Connection ~ 6600 4450
Wire Wire Line
	7900 4400 7900 4300
Connection ~ 7200 4400
Wire Wire Line
	8000 4450 8000 4300
Connection ~ 7300 4450
Wire Wire Line
	8600 4400 8600 4300
Connection ~ 7900 4400
Wire Wire Line
	8700 4450 8700 4300
Connection ~ 8000 4450
Wire Wire Line
	9300 4400 9300 4300
Connection ~ 8600 4400
Wire Wire Line
	9300 4100 9350 4100
Wire Wire Line
	2400 4850 2400 4600
Wire Wire Line
	2350 4550 9400 4550
Wire Wire Line
	2350 4550 2350 4950
Wire Wire Line
	2350 4950 2400 4950
Wire Wire Line
	3000 4100 3100 4100
Wire Wire Line
	3100 4200 3000 4200
Wire Wire Line
	3700 4200 3800 4200
Wire Wire Line
	3800 4100 3700 4100
Wire Wire Line
	4400 4100 4500 4100
Wire Wire Line
	4500 4200 4400 4200
Wire Wire Line
	5100 4200 5200 4200
Wire Wire Line
	5200 4100 5100 4100
Wire Wire Line
	5800 4100 5900 4100
Wire Wire Line
	5900 4200 5800 4200
Wire Wire Line
	6600 4200 6500 4200
Wire Wire Line
	6500 4100 6600 4100
Wire Wire Line
	7200 4100 7300 4100
Wire Wire Line
	7300 4200 7200 4200
Wire Wire Line
	7900 4200 8000 4200
Wire Wire Line
	8000 4100 7900 4100
Wire Wire Line
	8600 4100 8700 4100
Wire Wire Line
	8700 4200 8600 4200
Wire Wire Line
	2300 5200 8700 5200
Connection ~ 2300 4450
Connection ~ 2400 5200
Wire Wire Line
	2300 5950 8700 5950
Connection ~ 2300 5200
Connection ~ 2400 6700
Connection ~ 2300 5950
Connection ~ 2400 5950
Wire Wire Line
	3000 6650 3000 6550
Wire Wire Line
	3000 5800 3000 5900
Wire Wire Line
	2250 5900 9300 5900
Connection ~ 2250 5900
Wire Wire Line
	3000 5050 3000 5150
Wire Wire Line
	2250 5150 9300 5150
Connection ~ 2250 5150
Wire Wire Line
	9300 5150 9300 5050
Connection ~ 3000 5150
Wire Wire Line
	9300 5900 9300 5800
Connection ~ 3000 5900
Wire Wire Line
	3700 6650 3700 6550
Connection ~ 3000 6650
Wire Wire Line
	3000 4850 3100 4850
Wire Wire Line
	3100 4950 3000 4950
Wire Wire Line
	8700 5200 8700 5050
Connection ~ 3100 5200
Wire Wire Line
	3700 5050 3700 5150
Connection ~ 3700 5150
Wire Wire Line
	3800 5200 3800 5050
Connection ~ 3800 5200
Wire Wire Line
	4400 5050 4400 5150
Connection ~ 4400 5150
Wire Wire Line
	4500 5200 4500 5050
Connection ~ 4500 5200
Wire Wire Line
	5100 5050 5100 5150
Connection ~ 5100 5150
Wire Wire Line
	5200 5050 5200 5200
Connection ~ 5200 5200
Wire Wire Line
	5800 5050 5800 5150
Connection ~ 5800 5150
Wire Wire Line
	5900 5050 5900 5200
Connection ~ 5900 5200
Wire Wire Line
	6500 5050 6500 5150
Connection ~ 6500 5150
Wire Wire Line
	6600 5050 6600 5200
Connection ~ 6600 5200
Wire Wire Line
	7200 5050 7200 5150
Connection ~ 7200 5150
Wire Wire Line
	7300 5050 7300 5200
Connection ~ 7300 5200
Wire Wire Line
	7900 5050 7900 5150
Connection ~ 7900 5150
Wire Wire Line
	8000 5050 8000 5200
Connection ~ 8000 5200
Wire Wire Line
	8600 5050 8600 5150
Connection ~ 8600 5150
Wire Wire Line
	2400 5350 2400 5600
Wire Wire Line
	9300 4200 9400 4200
Wire Wire Line
	9350 4100 9350 4600
Wire Wire Line
	9400 4200 9400 4550
Wire Wire Line
	9350 4600 2400 4600
Wire Wire Line
	9300 4850 9350 4850
Wire Wire Line
	9350 4850 9350 5350
Wire Wire Line
	9300 4950 9400 4950
Wire Wire Line
	9400 4950 9400 5300
Wire Wire Line
	9400 5300 2350 5300
Wire Wire Line
	9350 5350 2400 5350
Wire Wire Line
	2400 5700 2350 5700
Wire Wire Line
	2350 5700 2350 5300
Wire Wire Line
	2400 6350 2400 6100
Wire Wire Line
	2400 6100 9350 6100
Wire Wire Line
	9350 6100 9350 5600
Wire Wire Line
	9350 5600 9300 5600
Wire Wire Line
	9300 5700 9400 5700
Wire Wire Line
	9400 5700 9400 6050
Wire Wire Line
	9400 6050 2350 6050
Wire Wire Line
	2350 6050 2350 6450
Wire Wire Line
	2350 6450 2400 6450
Wire Wire Line
	3000 6350 3100 6350
Wire Wire Line
	3100 6450 3000 6450
Wire Wire Line
	2400 3100 9350 3100
Wire Wire Line
	9350 3100 9350 2600
Wire Wire Line
	9350 2600 9300 2600
Wire Wire Line
	9300 2700 9400 2700
Wire Wire Line
	9400 2700 9400 3050
Wire Wire Line
	9400 3050 2350 3050
Wire Wire Line
	2400 2600 2400 2350
Wire Wire Line
	2350 2700 2350 2300
Wire Wire Line
	2350 2300 9400 2300
Wire Wire Line
	2400 2350 9350 2350
Wire Wire Line
	9400 2300 9400 1950
Wire Wire Line
	2400 1600 2400 1850
Wire Wire Line
	2400 1950 2350 1950
Wire Wire Line
	2350 1950 2350 1550
Wire Wire Line
	2350 1550 9400 1550
Wire Wire Line
	9350 1600 2400 1600
Wire Wire Line
	9400 1550 9400 1200
Wire Wire Line
	2400 4300 2400 4450
Connection ~ 2400 4450
Connection ~ 2250 4400
Wire Wire Line
	3700 4850 3800 4850
Wire Wire Line
	3800 4950 3700 4950
Wire Wire Line
	4400 4950 4500 4950
Wire Wire Line
	4500 4850 4400 4850
Wire Wire Line
	5100 4850 5200 4850
Wire Wire Line
	5200 4950 5100 4950
Wire Wire Line
	5800 4950 5900 4950
Wire Wire Line
	5900 4850 5800 4850
Wire Wire Line
	6600 4850 6500 4850
Wire Wire Line
	6500 4950 6600 4950
Wire Wire Line
	7300 4950 7200 4950
Wire Wire Line
	7200 4850 7300 4850
Wire Wire Line
	7900 4850 8000 4850
Wire Wire Line
	8000 4950 7900 4950
Wire Wire Line
	8700 4950 8600 4950
Wire Wire Line
	8600 4850 8700 4850
Wire Wire Line
	8700 5950 8700 5800
Connection ~ 3100 5950
Wire Wire Line
	8600 5800 8600 5900
Connection ~ 8600 5900
Wire Wire Line
	8000 5950 8000 5800
Connection ~ 8000 5950
Wire Wire Line
	7900 5800 7900 5900
Connection ~ 7900 5900
Wire Wire Line
	7300 5950 7300 5800
Connection ~ 7300 5950
Wire Wire Line
	7200 5900 7200 5800
Connection ~ 7200 5900
Wire Wire Line
	6600 5800 6600 5950
Connection ~ 6600 5950
Wire Wire Line
	6500 5900 6500 5800
Connection ~ 6500 5900
Wire Wire Line
	5900 5800 5900 5950
Connection ~ 5900 5950
Wire Wire Line
	5800 5900 5800 5800
Connection ~ 5800 5900
Wire Wire Line
	5200 5800 5200 5950
Connection ~ 5200 5950
Wire Wire Line
	5100 5900 5100 5800
Connection ~ 5100 5900
Wire Wire Line
	4500 5800 4500 5950
Connection ~ 4500 5950
Wire Wire Line
	4400 5900 4400 5800
Connection ~ 4400 5900
Wire Wire Line
	3800 5800 3800 5950
Connection ~ 3800 5950
Wire Wire Line
	3700 5900 3700 5800
Connection ~ 3700 5900
Wire Wire Line
	3000 5600 3100 5600
Wire Wire Line
	3100 5700 3000 5700
Wire Wire Line
	3700 5700 3800 5700
Wire Wire Line
	3800 5600 3700 5600
Wire Wire Line
	4500 5600 4400 5600
Wire Wire Line
	4400 5700 4500 5700
Wire Wire Line
	5200 5700 5100 5700
Wire Wire Line
	5200 5600 5100 5600
Wire Wire Line
	5800 5600 5900 5600
Wire Wire Line
	5900 5700 5800 5700
Wire Wire Line
	6600 5700 6500 5700
Wire Wire Line
	6500 5600 6600 5600
Wire Wire Line
	7300 5600 7200 5600
Wire Wire Line
	7200 5700 7300 5700
Wire Wire Line
	7900 5700 8000 5700
Wire Wire Line
	8000 5600 7900 5600
Wire Wire Line
	8600 5600 8700 5600
Wire Wire Line
	8700 5700 8600 5700
Connection ~ 2250 3650
Connection ~ 2300 3700
Wire Wire Line
	2300 4450 8700 4450
Wire Wire Line
	2250 4400 9300 4400
Wire Wire Line
	2350 3450 2400 3450
Wire Wire Line
	8700 3700 8700 3550
Wire Wire Line
	2400 3850 2400 4100
Wire Wire Line
	2350 3800 2350 4200
Wire Wire Line
	3000 3350 3100 3350
Wire Wire Line
	3100 3450 3000 3450
Wire Wire Line
	3700 3450 3800 3450
Wire Wire Line
	3800 3350 3700 3350
Wire Wire Line
	4400 3350 4500 3350
Wire Wire Line
	4500 3450 4400 3450
Wire Wire Line
	5100 3450 5200 3450
Wire Wire Line
	5200 3350 5100 3350
Wire Wire Line
	5800 3350 5900 3350
Wire Wire Line
	5900 3450 5800 3450
Wire Wire Line
	6500 3450 6600 3450
Wire Wire Line
	6600 3350 6500 3350
Wire Wire Line
	7200 3350 7300 3350
Wire Wire Line
	7300 3450 7200 3450
Wire Wire Line
	8000 3350 7900 3350
Wire Wire Line
	7900 3450 8000 3450
Wire Wire Line
	8600 3450 8700 3450
Wire Wire Line
	8700 3350 8600 3350
Wire Wire Line
	2400 3550 2400 3700
Wire Wire Line
	2300 3700 8700 3700
Connection ~ 2400 3700
Wire Wire Line
	2250 3650 9300 3650
Wire Wire Line
	3000 3650 3000 3550
Wire Wire Line
	3100 3550 3100 3700
Connection ~ 3100 3700
Connection ~ 3000 3650
Wire Wire Line
	9300 3650 9300 3550
Wire Wire Line
	8600 3550 8600 3650
Connection ~ 8600 3650
Wire Wire Line
	3700 3650 3700 3550
Connection ~ 3700 3650
Wire Wire Line
	3800 3550 3800 3700
Connection ~ 3800 3700
Wire Wire Line
	4400 3650 4400 3550
Connection ~ 4400 3650
Wire Wire Line
	4500 3550 4500 3700
Connection ~ 4500 3700
Wire Wire Line
	5100 3650 5100 3550
Connection ~ 5100 3650
Wire Wire Line
	5200 3550 5200 3700
Connection ~ 5200 3700
Wire Wire Line
	5800 3650 5800 3550
Connection ~ 5800 3650
Wire Wire Line
	5900 3550 5900 3700
Connection ~ 5900 3700
Wire Wire Line
	6500 3650 6500 3550
Connection ~ 6500 3650
Wire Wire Line
	6600 3550 6600 3700
Connection ~ 6600 3700
Wire Wire Line
	7200 3650 7200 3550
Connection ~ 7200 3650
Wire Wire Line
	7300 3550 7300 3700
Connection ~ 7300 3700
Wire Wire Line
	7900 3650 7900 3550
Connection ~ 7900 3650
Wire Wire Line
	8000 3550 8000 3700
Connection ~ 8000 3700
Wire Wire Line
	2400 3850 9350 3850
Wire Wire Line
	9350 3850 9350 3350
Wire Wire Line
	9350 3350 9300 3350
Wire Wire Line
	9300 3450 9400 3450
Wire Wire Line
	9400 3450 9400 3800
Wire Wire Line
	9400 3800 2350 3800
Wire Wire Line
	2350 4200 2400 4200
Wire Wire Line
	6500 6650 6500 6550
Connection ~ 6500 6650
Wire Wire Line
	5900 6550 5900 6700
Connection ~ 5900 6700
Wire Wire Line
	5800 6650 5800 6550
Connection ~ 5800 6650
Wire Wire Line
	5200 6550 5200 6700
Connection ~ 5200 6700
Wire Wire Line
	5100 6650 5100 6550
Connection ~ 5100 6650
Wire Wire Line
	4500 6550 4500 6700
Connection ~ 4500 6700
Wire Wire Line
	4400 6650 4400 6550
Connection ~ 4400 6650
Wire Wire Line
	3800 6550 3800 6700
Connection ~ 3800 6700
Wire Wire Line
	3700 6450 3800 6450
Wire Wire Line
	3800 6350 3700 6350
Wire Wire Line
	4500 6350 4400 6350
Wire Wire Line
	4400 6450 4500 6450
Wire Wire Line
	5200 6450 5100 6450
Wire Wire Line
	5200 6350 5100 6350
Wire Wire Line
	5800 6350 5900 6350
Wire Wire Line
	5900 6450 5800 6450
Connection ~ 3700 6650
Wire Wire Line
	2300 6700 6000 6700
Connection ~ 3100 6700
Wire Wire Line
	9300 1400 9300 1300
Wire Wire Line
	8700 1450 8700 1300
Connection ~ 8700 1450
Wire Wire Line
	2150 1450 8700 1450
Wire Wire Line
	6100 6850 6000 6850
Wire Wire Line
	6000 6850 6000 6700
Connection ~ 6000 6700
Wire Wire Line
	6300 6850 6400 6850
Wire Wire Line
	6400 6850 6400 6650
Connection ~ 6400 6650
Wire Wire Line
	2250 6650 6500 6650
$EndSCHEMATC
